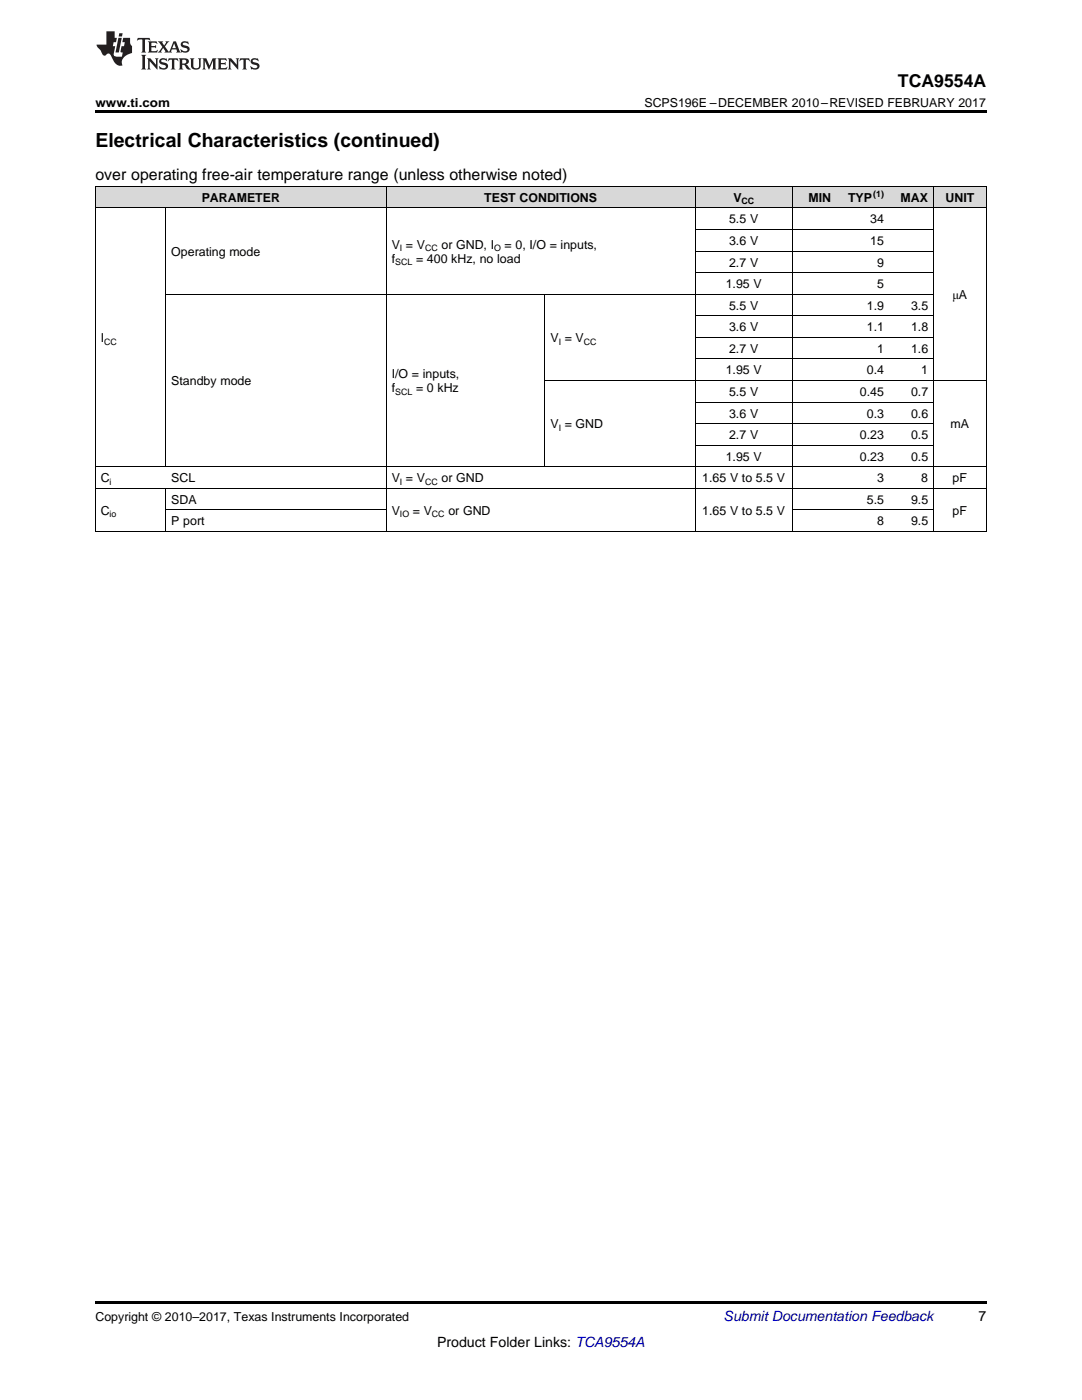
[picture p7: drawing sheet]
<svg xmlns="http://www.w3.org/2000/svg" width="216mm" height="279mm" viewBox="0 0 216 279" stroke-linecap="round" stroke-linejoin="round" font-family="sans-serif">
<g fill="#d8d8d8">
<path d="M19 37.3h14.1v4.3h-14.1z"/>
<path d="M33.1 37.3h44v4.3h-44z"/>
<path d="M77.1 37.3h31.7v4.3h-31.7z"/>
<path d="M108.8 37.3h29.9v4.3h-29.9z"/>
<path d="M138.7 37.3h19.4v4.3h-19.4z"/>
<path d="M158.1 37.3h8.8v4.3h-8.8z"/>
<path d="M166.9 37.3h10.6v4.3h-10.6z"/>
<path d="M177.5 37.3h8.8v4.3h-8.8z"/>
<path d="M186.3 37.3h10.5v4.3h-10.5z"/>
</g>
<path d="M19 22h177.8v.5h-177.8zM19 106.1h.2zM77 106.1h.1zM108.7 106.1h.1zM138.6 106.1h.1zM158 106.1h.1zM166.8 106.1h.1zM177.4 106.1h.1zM186.2 106.1h.1zM196.7 106.1h.1zM19 259.7h177.8v.5h-177.8z" fill="#000"/>
<g fill="none" stroke="#000" stroke-width=".2">
<path d="M19 37.2h177.8M19.1 37.2v68.9M77.1 37.2v68.9M138.7 37.2v68.9M158.1 37.2v68.9M186.2 37.2v68.9M196.8 37.2v68.9M19 41.5h177.8M33.1 41.5v51.7M33.1 58.7h153.2M108.7 58.7v34.5M138.7 54.4h47.6"/>
<path d="M138.7 50.1h47.6M138.7 45.8h47.6M108.8 75.9h88M138.7 71.6h47.6M138.7 67.3h47.6M138.7 63h47.6M19 97.5h177.8M19 93.2h177.8M33.1 97.5v8.6M138.7 88.8h47.6M138.7 84.5h47.6M138.7 80.2h47.6"/>
<path d="M19 106.1h177.8M33.1 101.8h44M158.1 101.8h28.2"/>
</g>
<g fill="#231f20">
<path d="M27.5 7.6l-.1 .5 .4-.2h.6v.1v2.1l-.2 .4h1l-.3-.4v-2.1l.1-.1h.5l.5 .2-.2-.5zM29.5 8.3l.2 .3v1.5l-.2 .4h1.8l.2-.6a1.04 1.04 0 0 1-1.3 .2v-.7h.6l.3 .2v-.6l-.3 .2h-.6v-.6l.8-.1 .4 .3-.2-.5zM31.5 8.3l.9 1.1-.9 1.1h.8l-.2-.2 .5-.7 .4 .7-.2 .2h1.5l-.1-.2 .1-.4h.9l.1 .4-.2 .2h1l-.3-.3-.7-1.9h-.5l-.9 2-.8-1 .9-1h-.8l.1 .3-.3 .5-.4-.6 .2-.2zM34.7 8.6l.4 1h-.7zM36.3 8.4a.63 .63 0 0 0-.2 .7 .63 .63 0 0 0 .6 .4l.6 .2 .1 .2a.75 .75 0 0 1-.7 .4 .75 .75 0 0 1-.6-.5l.1 .7 .1-.1a1.11 1.11 0 0 0 1.5-.6 1.13 1.13 0 0 0-1.2-.8l-.1-.4a1.04 1.04 0 0 1 1.2 .2l-.2-.5-.1 .1-.5-.2zM28.2 10.9l.2 .4v2.2l-.2 .4h1l-.3-.4v-2.2l.3-.4zM29.3 11.6l.3 .4v1.5l-.3 .4h.8l-.2-.4v-1.3l1.5 1.7v-1.9l.2-.4h-.7l.2 .4v.9l-1.1-1.3zM32 11.8a.62 .62 0 0 0-.2 .7 .62 .62 0 0 0 .6 .4l.6 .1 .1 .3a.76 .76 0 0 1-.7 .3 .76 .76 0 0 1-.6-.4l.1 .7 .1-.1a1.11 1.11 0 0 0 1.5-.6 1.13 1.13 0 0 0-1.2-.8l-.1-.4a1.04 1.04 0 0 1 1.2 .2l-.2-.6-.1 .1-.5-.1zM33.7 11.6l-.2 .6a.61 .61 0 0 1 .8-.3v1.6l-.2 .4h.9l-.2-.4v-1.6a.63 .63 0 0 1 .8 .3l-.2-.6zM35.6 11.6l.3 .4v1.5l-.3 .4h1l-.2-.2v-.8l.5 .2a.76 .76 0 0 0 1.2 .7l-1-1a.58 .58 0 0 0 .6-.5 .58 .58 0 0 0-.5-.6zM36.4 11.9h.1a.45 .45 0 0 1 .5 .1 .45 .45 0 0 1 .1 .5l-.7 .2zM37.9 11.6l.2 .2a2.17 2.17 0 0 0 .3 1.9 .99 .99 0 0 0 1.6-.6v-1.1l.2-.4h-.7l.2 .2a1.92 1.92 0 0 1-.2 1.8 .6 .6 0 0 1-.9-.5v-1.1l.2-.4zM40.4 11.6l.2 .4v1.5l-.2 .4h.7l-.2-.4v-1.4l.8 1.8 .8-1.8v1.4l-.2 .4h.9l-.2-.4v-1.5l.2-.4h-.8l-.6 1.5-.6-1.5zM43.4 11.6l.2 .4v1.5l-.2 .4h1.8l.2-.6a1.04 1.04 0 0 1-1.3 .1v-.6h.5l.4 .2v-.6l-.4 .2h-.5v-.7h.8l.3 .3-.1-.6zM45.5 11.6l.2 .4v1.5l-.2 .4h.7l-.2-.4v-1.3l1.5 1.7v-1.9l.2-.4h-.7l.2 .4v.9l-1.1-1.3zM47.9 11.6l-.1 .6a.61 .61 0 0 1 .8-.3v1.6l-.3 .4h1l-.3-.4 .1-1.6a.63 .63 0 0 1 .7 .3l-.1-.6zM50.2 11.8a.62 .62 0 0 0-.2 .7 .62 .62 0 0 0 .6 .4l.6 .1 .2 .3a.76 .76 0 0 1-.8 .3 .76 .76 0 0 1-.6-.4l.1 .7 .2-.1a1.11 1.11 0 0 0 1.5-.6 1.13 1.13 0 0 0-1.3-.8l-.1-.4a1.04 1.04 0 0 1 1.2 .2l-.1-.6-.2 .1-.5-.1z"/>
<path d="M21.2 6.3v2.6h-1.9l.1 .4 .7 .9a.91 .91 0 0 0 1 .8 .56 .56 0 0 1 .5-.3 .56 .56 0 0 1 .5 .3l.4 .8a1.53 1.53 0 0 0 1.9 1.2 1.54 1.54 0 0 1 1-2.1l.9-.3v-1.4a1.52 1.52 0 0 1-.3-1.6h-1.4l-.2 .8h.5l-.2 .8h-.4l-.2 1v.2l.4 .1-.2 .8a1.93 1.93 0 0 1-1.6-.3l.3-1.8h-.5l.2-.8h.4l.2-.8h-.4v-1.3zM23.6 7.6l-.6 2.9h.7l.6-2.9zM23.8 6.6l-.1 .7h.6l.2-.7z"/>
</g>
<text font-size="3.9" x="19" y="29.3">Electrical Characteristics (continued)</text>
<text font-size="3.5" x="179.2" y="17.3">TCA9554A</text>
<text font-size="3.2" x="19" y="36">over operating free-air temperature range (unless otherwise noted)</text>
<text font-size="2.8" fill="#0000c8" x="144.4" y="263.6">Submit Documentation Feedback</text>
<g font-size="2.8">
<text x="195.3" y="263.6">7</text>
<text x="87.2" y="268.9">Product Folder Links: TCA9554A</text>
</g>
<g font-size="2.5">
<text x="19" y="21.4">www.ti.com</text>
<text x="128.6" y="21.4">SCPS196E –DECEMBER 2010–REVISED FEBRUARY 2017</text>
<text x="40.3" y="40.3">PARAMETER</text>
<text x="96.6" y="40.3">TEST CONDITIONS</text>
<text x="146.3" y="40.3">V</text>
<text x="161.3" y="40.3">MIN</text>
<text x="169.2" y="40.3">TYP</text>
<text x="179.7" y="40.3">MAX</text>
<text x="188.7" y="40.3">UNIT</text>
<text x="145.5" y="44.6">5.5 V</text>
<text x="173.6" y="44.6">34</text>
<text x="34.2" y="51">Operating mode</text>
<text x="78.2" y="49.6">V = V</text>
<text x="78.2" y="52.5">f</text>
<text x="83" y="52.5">= 400 kHz, no load</text>
<text x="88.1" y="49.6">or GND, I</text>
<text x="100.7" y="49.6">= 0, I/O = inputs,</text>
<text x="145.5" y="48.9">3.6 V</text>
<text x="145.5" y="53.2">2.7 V</text>
<text x="173.6" y="48.9">15</text>
<text x="175" y="53.2">9</text>
<text x="144.8" y="57.5">1.95 V</text>
<text x="175" y="57.5">5</text>
<text x="190" y="59.7">μA</text>
<text x="145.5" y="61.8">5.5 V</text>
<text x="173" y="61.8">1.9</text>
<text x="181.8" y="61.8">3.5</text>
<text x="20.1" y="68.3">I</text>
<text x="109.9" y="68.3">V = V</text>
<text x="145.5" y="66.1">3.6 V</text>
<text x="145.5" y="70.4">2.7 V</text>
<text x="173" y="66.1">1.1</text>
<text x="175" y="70.4">1</text>
<text x="181.8" y="66.1">1.8</text>
<text x="181.8" y="70.4">1.6</text>
<text x="34.2" y="76.9">Standby mode</text>
<text x="78.2" y="75.5">I/O = inputs,</text>
<text x="144.8" y="74.7">1.95 V</text>
<text x="173" y="74.7">0.4</text>
<text x="183.8" y="74.7">1</text>
<text x="78.2" y="78.3">f</text>
<text x="83" y="78.3">= 0 kHz</text>
<text x="145.5" y="79">5.5 V</text>
<text x="145.5" y="83.3">3.6 V</text>
<text x="171.6" y="79">0.45</text>
<text x="173" y="83.3">0.3</text>
<text x="181.8" y="79">0.7</text>
<text x="181.8" y="83.3">0.6</text>
<text x="109.9" y="85.5">V = GND</text>
<text x="145.5" y="87.6">2.7 V</text>
<text x="171.6" y="87.6">0.23</text>
<text x="181.8" y="87.6">0.5</text>
<text x="189.7" y="85.5">mA</text>
<text x="144.8" y="91.9">1.95 V</text>
<text x="171.6" y="91.9">0.23</text>
<text x="181.8" y="91.9">0.5</text>
<text x="20.1" y="96.2">C</text>
<text x="34.2" y="96.2">SCL</text>
<text x="34.2" y="100.5">SDA</text>
<text x="78.2" y="96.2">V = V</text>
<text x="88.1" y="96.2">or GND</text>
<text x="140.1" y="96.2">1.65 V to 5.5 V</text>
<text x="173" y="100.5">5.5</text>
<text x="175" y="96.2">3</text>
<text x="181.8" y="100.5">9.5</text>
<text x="183.8" y="96.2">8</text>
<text x="190.1" y="96.2">pF</text>
<text x="20.1" y="102.7">C</text>
<text x="34.2" y="104.8">P port</text>
<text x="78.2" y="102.7">V</text>
<text x="82.4" y="102.7">= V</text>
<text x="89.5" y="102.7">or GND</text>
<text x="140.1" y="102.7">1.65 V to 5.5 V</text>
<text x="175" y="104.8">8</text>
<text x="181.8" y="104.8">9.5</text>
<text x="190.1" y="102.7">pF</text>
<text x="19" y="263.6">Copyright © 2010–2017, Texas Instruments Incorporated</text>
</g>
<g font-size="1.8">
<text x="148" y="40.8">CC</text>
<text x="174.2" y="39.3">(1)</text>
<text x="78.8" y="53">SCL</text>
<text x="79.8" y="50.1">I</text>
<text x="84.8" y="50.1">CC</text>
<text x="98.6" y="50.1">O</text>
<text x="20.8" y="68.8">CC</text>
<text x="111.5" y="68.8">I</text>
<text x="116.5" y="68.8">CC</text>
<text x="78.8" y="78.8">SCL</text>
<text x="111.5" y="86">I</text>
<text x="21.9" y="96.7">i</text>
<text x="79.8" y="96.7">I</text>
<text x="84.8" y="96.7">CC</text>
<text x="21.9" y="103.2">io</text>
<text x="79.8" y="103.2">IO</text>
<text x="86.2" y="103.2">CC</text>
</g>
</svg>
